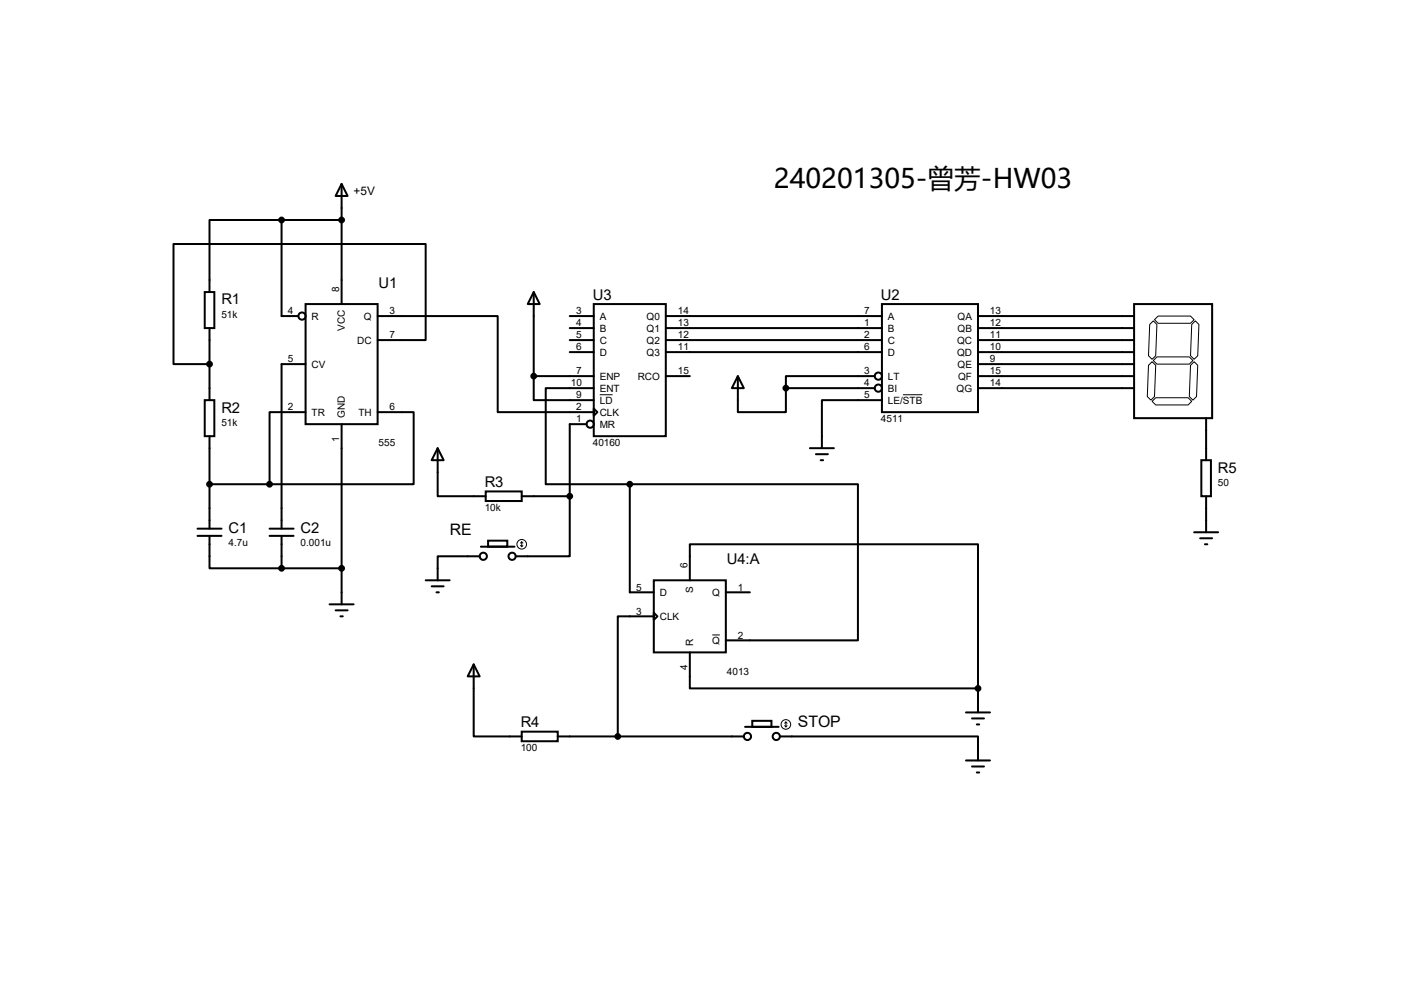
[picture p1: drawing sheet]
<svg xmlns="http://www.w3.org/2000/svg" width="297mm" height="210mm" viewBox="0 0 297 210" stroke-linecap="round" stroke-linejoin="round" font-family="sans-serif">
<g fill="none" stroke="#000" stroke-width=".42">
<path d="M72.3 38.9l1.2 2.5h-2.5zM72.3 38.9v25.4M59.6 46.5h-15.3v15.3M59.6 46.5v20.3h3.5M59.6 46.5h12.7M43.3 61.8h2v7.6h-2zM44.3 69.4v15.2M64.6 64.3h15.3v25.4h-15.3zM64.6 77h-5v34.8M79.9 71.9h10.1v-20.3h-53.3v25.4h7.6M79.9 66.8h25.4v20.4h20.3M112.9 61.8l1.3 2.5h-2.6z"/>
<path d="M112.9 79.5v5.1h12.7M112.9 61.8v17.7M112.9 79.5h12.7M120.5 66.8h5.1M120.5 69.4h5.1M120.5 71.9h5.1M120.5 74.5h5.1M125.6 64.3h15.2v27.9h-15.2zM140.8 79.5h5.1M140.8 66.8h45.8M140.8 69.4h45.8M140.8 71.9h45.8"/>
<path d="M140.8 74.5h45.8M156.1 79.5l1.3 2.6h-2.6zM156.1 79.5v7.7h10.1v-5.1M185 79.5h-18.8v2.6M186.6 64.3h20.3v22.9h-20.3zM206.9 79.5h33M206.9 66.8h33M206.9 69.4h33M206.9 71.9h33M206.9 74.5h33M206.9 77h33M239.9 64.3h16.5v24.1h-16.5z"/>
<path d="M43.3 84.6h2v7.6h-2zM44.3 92.2v19.6M64.6 87.2h-7.6v15.2M72.3 89.7v38.1M79.9 87.2h7.6v15.2h-30.5M92.6 94.8l1.3 2.5h-2.6zM92.6 94.8v10.1h10.1M124.1 89.7h-3.6v15.2M125.6 86.4l.8 .8-.8 .7zM125.6 82.1h-10.2v20.3h17.8M166.2 82.1h18.8M171.3 94.8h5.1"/>
<path d="M172.6 96.1h2.5M173.6 97.3h.5M186.6 84.6h-12.7v10.2M206.9 82.1h33M254.1 97.3h2.1v7.6h-2.1zM255.1 88.4v8.9M41.8 111.8h5.1M41.8 113.3h5.1M44.3 113.3v6.9h15.3M44.3 102.4h12.7M57 111.8h5.1M57 113.3h5.1"/>
<path d="M59.6 113.3v6.9M101.5 117.6h-8.9v5.1M101.7 115.6h7.1M102.7 103.9h7.7v2.1h-7.7zM103.3 114.3h4v1.3h-4zM110.4 104.9h10.1M120.5 104.9v12.7h-11.4M133.2 102.4h48.3v33h-28M133.2 102.4v22.9h5.1M252.6 112.6h5.1M253.9 113.8h2.5M254.9 115.1h.5"/>
<path d="M255.1 104.9v7.7M59.6 120.2h12.7M69.7 127.8h5.1M71 129.1h2.5M72 130.3h.5M90 122.7h5.1M91.3 124h2.6M92.3 125.3h.5M138.3 122.7h15.2v15.3h-15.2zM138.3 129.6l.8 .7-.8 .8zM138.3 130.3h-7.6v25.4M145.9 122.7v-7.6h61v30.5"/>
<path d="M145.9 138v7.6h61M153.5 125.3h5.1M100.2 140.5l1.3 2.5h-2.6zM100.2 140.5v15.2h10.2M110.4 154.7h7.6v2.1h-7.6zM118 155.7h39.4M157.6 153.7h7.1M159.1 152.4h4.1v1.3h-4.1zM165 155.7h41.9v5.1M204.3 150.7h5.1M205.6 151.9h2.6M206.6 153.2h.5"/>
<path d="M206.9 145.6v5.1M204.3 160.8h5.1M205.6 162.1h2.6M206.6 163.4h.5"/>
<circle cx="59.6" cy="46.5" r=".51"/>
<circle cx="72.3" cy="46.5" r=".51"/>
<circle cx="44.3" cy="77" r=".51"/>
<circle cx="63.9" cy="66.8" r=".76"/>
<circle cx="112.9" cy="79.5" r=".51"/>
<circle cx="185.8" cy="79.5" r=".76"/>
<circle cx="124.8" cy="89.7" r=".76"/>
<circle cx="166.2" cy="82.1" r=".51"/>
<circle cx="185.8" cy="82.1" r=".76"/>
<circle cx="44.3" cy="102.4" r=".51"/>
<circle cx="57" cy="102.4" r=".51"/>
<circle cx="102.2" cy="117.6" r=".76"/>
<circle cx="108.3" cy="117.6" r=".76"/>
<circle cx="120.5" cy="104.9" r=".51"/>
<circle cx="133.2" cy="102.4" r=".51"/>
<circle cx="59.6" cy="120.2" r=".51"/>
<circle cx="72.3" cy="120.2" r=".51"/>
<circle cx="130.7" cy="155.7" r=".51"/>
<circle cx="158.1" cy="155.7" r=".76"/>
<circle cx="164.2" cy="155.7" r=".76"/>
<circle cx="206.9" cy="145.6" r=".51"/>
</g>
<g fill="none" stroke="#000" stroke-width=".21">
<path d="M243 77.3l.7-.8 .8 .8-.3 6.6-.7 .7-.8-.7zM243.2 68.6l.8-.7 .7 .7-.2 6.6-.8 .8-.7-.8zM244.7 75.5h6.9l.7 .7-.7 .8h-6.9l-.7-.8zM245 66.8h6.8l.8 .8-.8 .8h-6.8l-.8-.8zM252.1 68.6l.8-.7 .7 .7-.2 6.6-.8 .8-.8-.8zM252.6 76.5l.8 .8-.3 6.6-.8 .7-.7-.7 .2-6.6zM126.9 83.5h2.7M191 83.5h4.1M244.5 84.1h6.8l.8 .8-.8 .7h-6.8l-.8-.7zM110.1 115.4l.3 .2M110.4 114.6v1M110.4 114.6l-.3 .3"/>
<path d="M110.4 114.6l.2 .3M110.6 115.4l-.2 .2M150.7 134.3h1.6M166 153.5l.2 .2M166.2 152.7v1M166.2 152.7l-.2 .3M166.2 152.7l.3 .3M166.5 153.5l-.3 .2"/>
<circle cx="110.4" cy="115.1" r="1.02"/>
<circle cx="166.2" cy="153.2" r="1.02"/>
</g>
<g fill="#000">
<circle cx="59.6" cy="46.5" r=".51"/>
<circle cx="72.3" cy="46.5" r=".51"/>
<circle cx="44.3" cy="77" r=".51"/>
<circle cx="112.9" cy="79.5" r=".51"/>
<circle cx="166.2" cy="82.1" r=".51"/>
<circle cx="44.3" cy="102.4" r=".51"/>
<circle cx="57" cy="102.4" r=".51"/>
<circle cx="120.5" cy="104.9" r=".51"/>
<circle cx="133.2" cy="102.4" r=".51"/>
<circle cx="59.6" cy="120.2" r=".51"/>
<circle cx="72.3" cy="120.2" r=".51"/>
<circle cx="130.7" cy="155.7" r=".51"/>
<circle cx="206.9" cy="145.6" r=".51"/>
</g>
<text font-size="5.7" x="163.7" y="39.8">240201305-曾芳-HW03</text>
<g font-size="3.3">
<text x="95.1" y="113.1">RE</text>
<text x="168.8" y="153.7">STOP</text>
</g>
<g font-size="3.1">
<text x="46.8" y="64.4">R1</text>
<text x="80.1" y="60.9">U1</text>
<text x="125.4" y="63.4">U3</text>
<text x="186.4" y="63.4">U2</text>
<text x="46.8" y="87.2">R2</text>
<text x="257.6" y="99.9">R5</text>
<text x="102.5" y="103">R3</text>
<text x="48.3" y="112.6">C1</text>
<text x="63.6" y="112.6">C2</text>
<text x="153.8" y="119.3">U4:A</text>
<text x="110.2" y="153.8">R4</text>
</g>
<text font-size="2.5" x="74.8" y="41.2">+5V</text>
<g font-size="2.1">
<text x="71.8" y="61.8" transform="rotate(-90 71.8 61.8)">8</text>
<text x="46.8" y="67.3">51k</text>
<text x="60.9" y="66.5">4</text>
<text x="65.9" y="67.6">R</text>
<text x="72.9" y="70" transform="rotate(-90 72.9 70)">VCC</text>
<text x="77" y="67.6">Q</text>
<text x="82.4" y="71.5">7</text>
<text x="82.4" y="66.5">3</text>
<text x="121.9" y="66.5">3</text>
<text x="121.9" y="69">4</text>
<text x="121.9" y="71.5">5</text>
<text x="126.9" y="67.6">A</text>
<text x="126.9" y="70.1">B</text>
<text x="136.8" y="67.6">Q0</text>
<text x="136.8" y="70.1">Q1</text>
<text x="143.4" y="66.5">14</text>
<text x="143.4" y="69">13</text>
<text x="143.4" y="71.5">12</text>
<text x="182.8" y="66.5">7</text>
<text x="182.8" y="69">1</text>
<text x="182.8" y="71.5">2</text>
<text x="187.8" y="67.6">A</text>
<text x="187.8" y="70.1">B</text>
<text x="202.6" y="67.6">QA</text>
<text x="202.6" y="70.1">QB</text>
<text x="209.4" y="66.5">13</text>
<text x="209.4" y="69">12</text>
<text x="209.4" y="71.5">11</text>
<text x="60.9" y="76.6">5</text>
<text x="65.9" y="77.8">CV</text>
<text x="75.6" y="72.7">DC</text>
<text x="121.9" y="74.1">6</text>
<text x="126.9" y="72.7">C</text>
<text x="126.9" y="75.2">D</text>
<text x="136.8" y="72.7">Q2</text>
<text x="136.8" y="75.2">Q3</text>
<text x="143.4" y="74.1">11</text>
<text x="182.8" y="74.1">6</text>
<text x="187.8" y="72.7">C</text>
<text x="187.8" y="75.2">D</text>
<text x="202.5" y="72.7">QC</text>
<text x="202.5" y="75.2">QD</text>
<text x="202.6" y="77.8">QE</text>
<text x="209.4" y="74.1">10</text>
<text x="209.4" y="76.6">9</text>
<text x="120.7" y="81.7">10</text>
<text x="121.9" y="79.2">7</text>
<text x="126.9" y="80.3">ENP</text>
<text x="126.9" y="82.8">ENT</text>
<text x="134.9" y="80.3">RCO</text>
<text x="143.4" y="79.2">15</text>
<text x="182.8" y="79.2">3</text>
<text x="182.8" y="81.7">4</text>
<text x="187.8" y="80.3">LT</text>
<text x="187.8" y="82.8">BI</text>
<text x="202.4" y="82.8">QG</text>
<text x="202.7" y="80.3">QF</text>
<text x="209.4" y="79.2">15</text>
<text x="209.4" y="81.7">14</text>
<text x="60.9" y="86.8">2</text>
<text x="65.9" y="87.9">TR</text>
<text x="72.9" y="88.4" transform="rotate(-90 72.9 88.4)">GND</text>
<text x="75.8" y="87.9">TH</text>
<text x="82.4" y="86.8">6</text>
<text x="121.9" y="84.2">9</text>
<text x="121.9" y="86.8">2</text>
<text x="121.9" y="89.3">1</text>
<text x="126.9" y="85.4">LD</text>
<text x="126.9" y="87.9">CLK</text>
<text x="182.8" y="84.2">5</text>
<text x="186.4" y="89.3">4511</text>
<text x="187.8" y="85.4">LE/STB</text>
<text x="46.8" y="90.2">51k</text>
<text x="71.8" y="93.4" transform="rotate(-90 71.8 93.4)">1</text>
<text x="80.1" y="94.4">555</text>
<text x="125.4" y="94.4">40160</text>
<text x="126.9" y="90.5">MR</text>
<text x="257.6" y="102.9">50</text>
<text x="102.5" y="108.1">10k</text>
<text x="48.3" y="115.6">4.7u</text>
<text x="63.6" y="115.6">0.001u</text>
<text x="134.6" y="124.9">5</text>
<text x="145.4" y="120.2" transform="rotate(-90 145.4 120.2)">6</text>
<text x="146.6" y="125.4" transform="rotate(-90 146.6 125.4)">S</text>
<text x="156.1" y="124.9">1</text>
<text x="134.6" y="130">3</text>
<text x="139.6" y="126">D</text>
<text x="139.6" y="131.1">CLK</text>
<text x="150.6" y="126">Q</text>
<text x="146.6" y="136.7" transform="rotate(-90 146.6 136.7)">R</text>
<text x="150.6" y="136.2">Q</text>
<text x="156.1" y="135">2</text>
<text x="145.4" y="141.7" transform="rotate(-90 145.4 141.7)">4</text>
<text x="153.8" y="142.7">4013</text>
<text x="110.2" y="158.9">100</text>
</g>
</svg>
